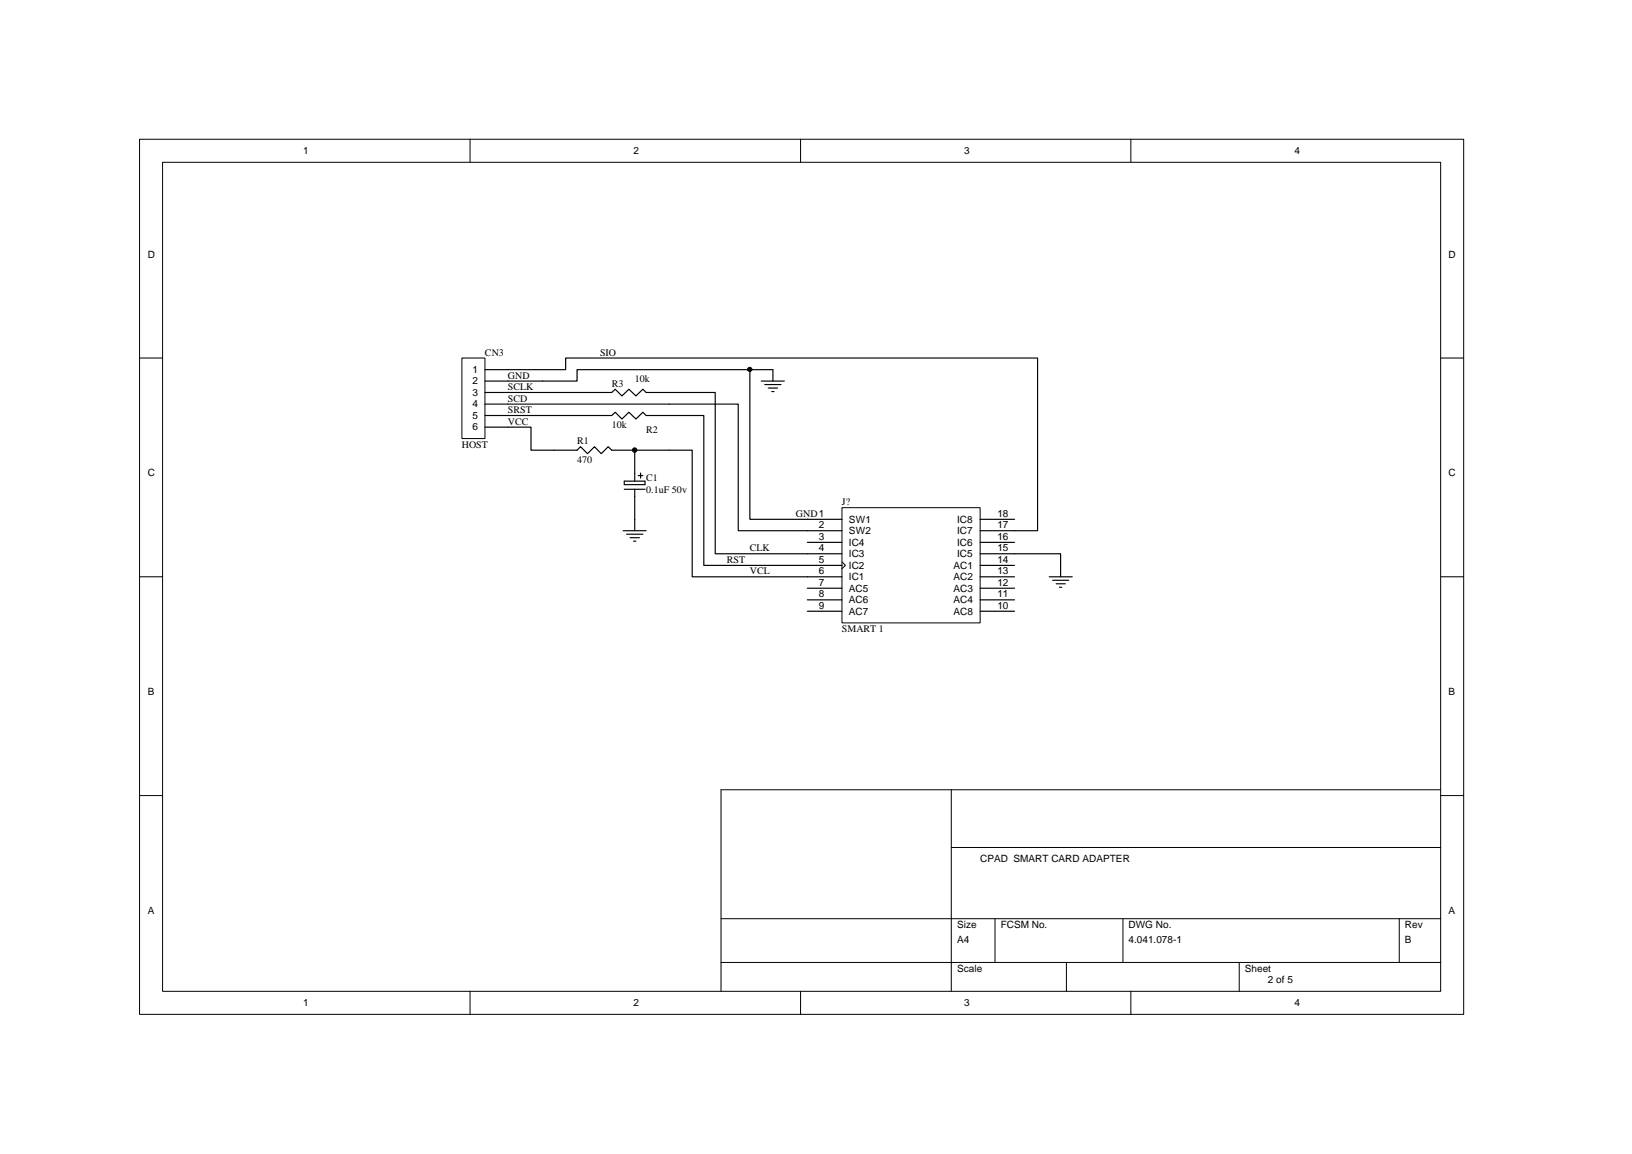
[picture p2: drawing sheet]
<svg xmlns="http://www.w3.org/2000/svg" width="297mm" height="210mm" viewBox="0 0 297 210" stroke-linecap="round" stroke-linejoin="round" font-family="sans-serif">
<g fill="none" stroke="#000" stroke-width=".18">
<path d="M25.4 25.3h241v159.2h-241zM29.6 29.5h232.6v150.8h-232.6zM85.6 25.3v4.2M145.7 25.3v4.2M205.8 25.3v4.2M25.4 65.1h4.2M262.2 65.1h4.2M25.4 104.9h4.2M262.2 104.9h4.2M25.4 144.7h4.2M173.1 143.7v36.6M173.1 154.1h89.1"/>
<path d="M262.2 144.7h4.2M262.2 143.7h-131v36.6M131.2 167.1h131M131.2 175.1h131M181.1 167.1v8M194.1 175.1v5.2M204.4 167.1v8M225.6 175.1v5.2M254.7 167.1v8M85.6 180.3v4.2M145.7 180.3v4.2M205.8 180.3v4.2"/>
</g>
<path d="M153.2 92.3h25.2v21h-25.2z" fill="#fff" stroke="#000" stroke-width=".18"/>
<g fill="none" stroke="#000" stroke-width=".21">
<path d="M107.1 75.6h4.2l.7-.6 1.2 1.2 1.3-1.2 1.2 1.2 1.3-1.2 .6 .6h4.2M107.1 71.4h4.2l.7-.6 1.2 1.2 1.3-1.2 1.2 1.2 1.3-1.2 .6 .6h4.2M100.8 81.9h4.2l.7-.6 1.2 1.2 1.3-1.2 1.2 1.2 1.3-1.2 .6 .6h4.2v5.6M113.6 87.5h3.8v.7h-3.8zM113.6 89h3.8M115.5 89v5.5M116.2 86.5h.8M116.6 86.1v.8M146.9 98.7h6.3M146.9 96.5h6.3M146.9 94.5h6.3M178.4 98.7h6.3"/>
<path d="M178.4 96.5h6.3M178.4 94.5h6.3M146.9 100.7h6.3M146.9 102.8h6.3M146.9 104.9h6.3M146.9 107h6.3M146.9 109.1h6.3M146.9 111.2h6.3M178.4 100.7h6.3M178.4 102.8h6.3M178.4 104.9h6.3M178.4 107h6.3"/>
<path d="M178.4 109.1h6.3M178.4 111.2h6.3"/>
</g>
<path d="M153.2 102.2l.7 .6-.7 .6" fill="none" stroke="#000" stroke-width=".18"/>
<path d="M84.1 65.1h4.2v14.7h-4.2z" fill="#fff" stroke="#000" stroke-width=".18"/>
<g fill="none" stroke="#000" stroke-width=".21">
<path d="M88.3 77.7h8.3v4.2h4.2M88.3 73.5h46.1v23h12.5M88.3 69.3h16.7v-2.1h31.5v27.3h10.4M88.3 67.2h14.7v-2.1h85.8v31.4h-4.1M88.3 71.4h18.8M88.3 75.6h18.8M121.8 75.6h6.3v27.2h18.8M121.8 71.4h8.4v29.3h16.7M136.5 67.2h4.2v2.1M138.6 69.3h4.1M139.2 69.9h3M139.8 70.6h1.7"/>
<path d="M140.5 71.2h.4M113.4 96.5h4.2M114 97.2h3M114.7 97.8h1.7M115.3 98.4h.4M115.5 81.9h10.5v23h20.9M115.5 94.5v2M184.7 100.7h8.3v4.2M191 104.9h4.2M191.6 105.6h2.9M192.2 106.2h1.7M192.8 106.8h.5"/>
</g>
<g fill="#000" stroke="#000" stroke-width=".18">
<circle cx="136.5" cy="67.2" r=".39"/>
<circle cx="115.5" cy="81.9" r=".4"/>
</g>
<g font-size="1.8">
<text x="55.2" y="28">1</text>
<text x="115.3" y="28">2</text>
<text x="175.5" y="28">3</text>
<text x="235.6" y="28">4</text>
<text x="26.9" y="46.9">D</text>
<text x="263.7" y="46.9">D</text>
<text x="88.3" y="64.7">CN3</text>
<text x="109.2" y="64.7">SIO</text>
<text x="86" y="67.8">1</text>
<text x="86" y="69.9">2</text>
<text x="92.5" y="68.9">GND</text>
<text x="92.5" y="71">SCLK</text>
<text x="111.3" y="70.3">R3</text>
<text x="115.5" y="69.5">10k</text>
<text x="86" y="72">3</text>
<text x="86" y="74.1">4</text>
<text x="86" y="76.2">5</text>
<text x="92.5" y="73">SCD</text>
<text x="92.5" y="75.2">SRST</text>
<text x="92.5" y="77.2">VCC</text>
<text x="111.3" y="77.9">10k</text>
<text x="84.1" y="81.4">HOST</text>
<text x="86" y="78.3">6</text>
<text x="105" y="80.8">R1</text>
<text x="117.6" y="78.7">R2</text>
<text x="26.9" y="86.7">C</text>
<text x="105" y="84.2">470</text>
<text x="117.6" y="87.5">C1</text>
<text x="117.6" y="89.6">0.1uF 50v</text>
<text x="263.7" y="86.7">C</text>
<text x="144.9" y="94">GND1</text>
<text x="153.2" y="91.9">J?</text>
<text x="154.5" y="95.1">SW1</text>
<text x="174.2" y="95.1">IC8</text>
<text x="181.5" y="94">18</text>
<text x="136.5" y="100.3">CLK</text>
<text x="149.1" y="98.2">3</text>
<text x="149.1" y="96.1">2</text>
<text x="149.1" y="100.3">4</text>
<text x="154.5" y="99.2">IC4</text>
<text x="154.5" y="97.1">SW2</text>
<text x="154.5" y="101.3">IC3</text>
<text x="174.2" y="99.2">IC6</text>
<text x="174.2" y="101.3">IC5</text>
<text x="174.2" y="97.1">IC7</text>
<text x="181.5" y="98.2">16</text>
<text x="181.5" y="100.3">15</text>
<text x="181.5" y="96.1">17</text>
<text x="132.3" y="102.4">RST</text>
<text x="136.5" y="104.5">VCL</text>
<text x="149.1" y="102.4">5</text>
<text x="149.1" y="104.5">6</text>
<text x="149.1" y="106.6">7</text>
<text x="154.5" y="103.4">IC2</text>
<text x="154.5" y="105.5">IC1</text>
<text x="154.5" y="107.6">AC5</text>
<text x="173.6" y="103.4">AC1</text>
<text x="173.6" y="105.5">AC2</text>
<text x="173.6" y="107.6">AC3</text>
<text x="181.5" y="102.4">14</text>
<text x="181.5" y="104.5">13</text>
<text x="181.5" y="106.6">12</text>
<text x="149.1" y="110.8">9</text>
<text x="149.1" y="108.6">8</text>
<text x="154.5" y="111.8">AC7</text>
<text x="154.5" y="109.7">AC6</text>
<text x="173.6" y="109.7">AC4</text>
<text x="173.6" y="111.8">AC8</text>
<text x="181.5" y="108.6">11</text>
<text x="181.5" y="110.8">10</text>
<text x="153.2" y="114.9">SMART 1</text>
<text x="26.9" y="126.5">B</text>
<text x="263.7" y="126.5">B</text>
<text x="178.4" y="156.8">CPAD SMART CARD ADAPTER</text>
<text x="26.9" y="166.3">A</text>
<text x="263.7" y="166.3">A</text>
<text x="174.2" y="168.8">Size</text>
<text x="174.2" y="171.5">A4</text>
<text x="182.2" y="168.8">FCSM No.</text>
<text x="205.4" y="168.8">DWG No.</text>
<text x="205.4" y="171.5">4.041.078-1</text>
<text x="255.7" y="168.8">Rev</text>
<text x="255.7" y="171.5">B</text>
<text x="174.2" y="176.7">Scale</text>
<text x="226.6" y="176.7">Sheet</text>
<text x="230.8" y="178.8">2 of 5</text>
<text x="55.2" y="183">1</text>
<text x="115.3" y="183">2</text>
<text x="175.5" y="183">3</text>
<text x="235.6" y="183">4</text>
</g>
</svg>
